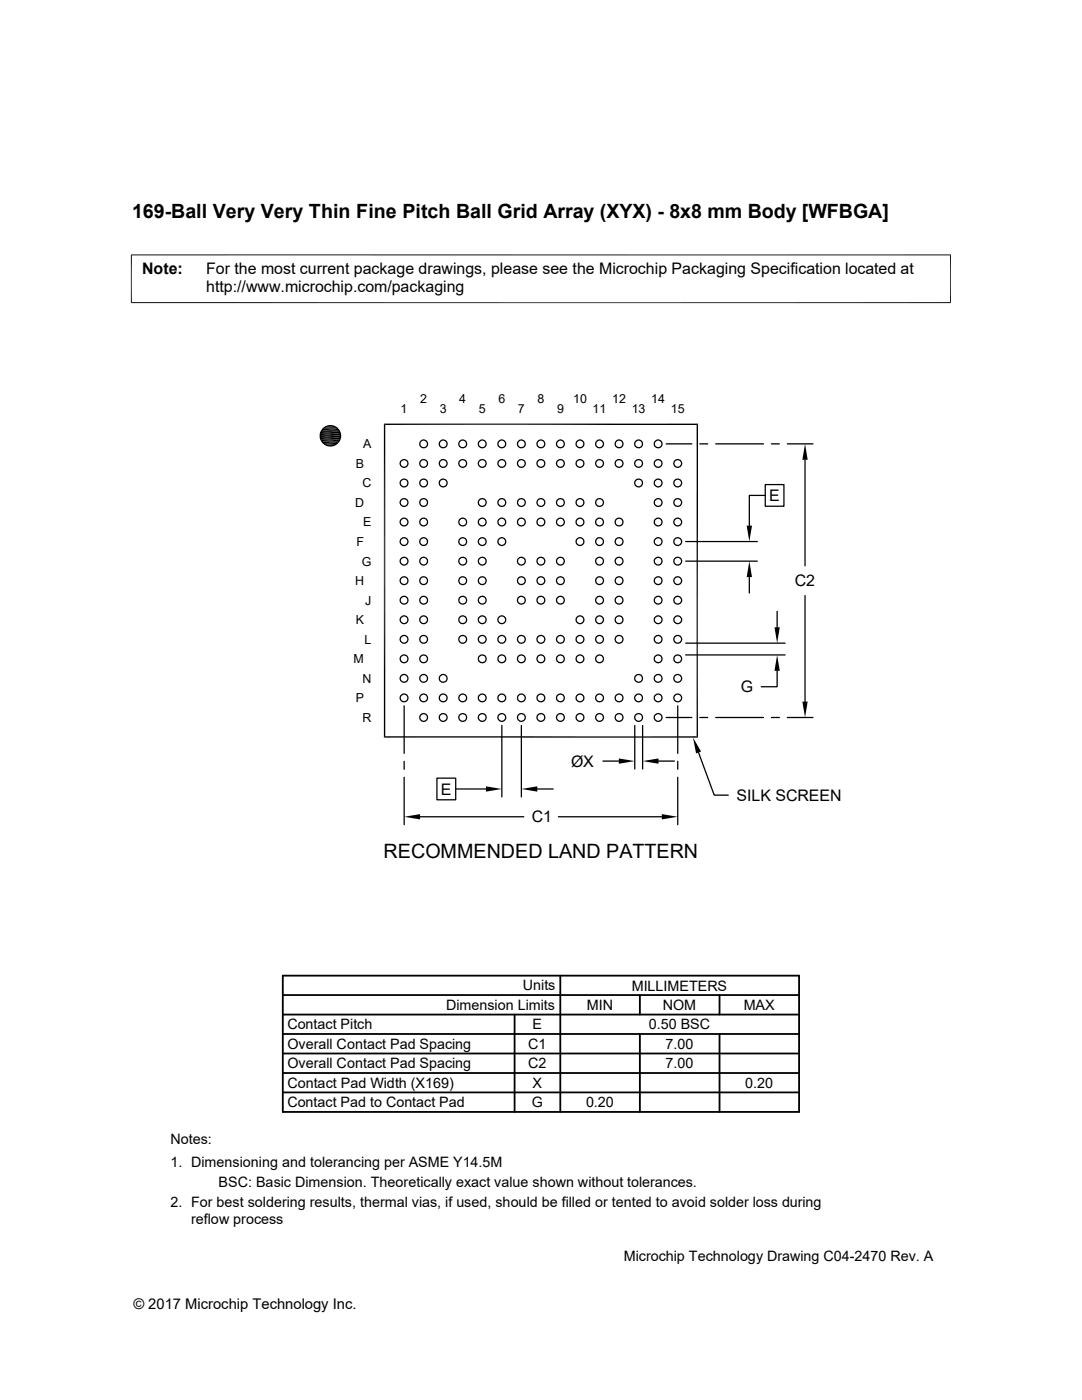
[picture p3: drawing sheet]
<svg xmlns="http://www.w3.org/2000/svg" width="216mm" height="279mm" viewBox="0 0 216 279" stroke-linecap="round" stroke-linejoin="round" font-family="sans-serif">
<g fill="none" stroke="#000" stroke-width=".25">
<path d="M64.5 85.4h2.9M64.5 88.5h2.9M132.9 88.6h5.1M139.6 88.6h1.6M142.8 88.6h9.5M152.7 96.7h3.7v4.3h-3.7zM152.7 98.9h-3.2v6M153.9 88.6h1.6M157.1 88.6h5.1M160.6 91.8v21.1M136.8 112h14.3M136.8 108.1h14.3"/>
<path d="M149.5 115.2v3.1M160.6 118.9v21.1M136.8 130.7h19.9M136.8 128.4h19.9M155.1 133.9v3.2h-3.2M155.1 122v3.2M80.6 140.9v9.4M80.6 151.9v1.6M80.6 155.1v9.5M87.2 155.3h3.7v4.3h-3.7zM90.9 157.5h6.1M100.1 144.8v14.2"/>
<path d="M104 144.8v14.2M107.2 157.5h3.2M120.3 151.9h3.2M126.7 144.8v8.7M128.2 144.8v8.7M131.4 151.9h3.2M132.9 143.2h5.1M135.2 140.9v9.4M135.2 151.9v1.6M135.2 155.1v9.5M139.4 150.2l3.1 8.5h2.8M139.6 143.2h1.6"/>
<path d="M142.8 143.2h9.5M153.9 143.2h1.6M157.1 143.2h5.1M83.8 163h20.7M111.4 163h20.7"/>
<circle cx="65.9" cy="87" r="2.03"/>
<circle cx="80.6" cy="96.4" r=".78"/>
<circle cx="80.6" cy="92.5" r=".77"/>
<circle cx="84.5" cy="88.6" r=".78"/>
<circle cx="84.5" cy="96.4" r=".78"/>
<circle cx="84.5" cy="92.5" r=".77"/>
<circle cx="88.4" cy="92.5" r=".78"/>
<circle cx="88.4" cy="88.6" r=".78"/>
<circle cx="88.4" cy="96.4" r=".78"/>
<circle cx="92.3" cy="88.6" r=".78"/>
<circle cx="92.3" cy="92.5" r=".78"/>
<circle cx="96.2" cy="88.6" r=".78"/>
<circle cx="96.2" cy="92.5" r=".78"/>
<circle cx="100.1" cy="88.6" r=".78"/>
<circle cx="100.1" cy="92.5" r=".77"/>
<circle cx="104" cy="92.5" r=".78"/>
<circle cx="104" cy="88.6" r=".78"/>
<circle cx="107.9" cy="88.6" r=".78"/>
<circle cx="107.9" cy="92.5" r=".78"/>
<circle cx="111.8" cy="88.6" r=".78"/>
<circle cx="111.8" cy="92.5" r=".78"/>
<circle cx="115.7" cy="88.6" r=".78"/>
<circle cx="115.7" cy="92.5" r=".77"/>
<circle cx="119.6" cy="92.5" r=".78"/>
<circle cx="119.6" cy="88.6" r=".78"/>
<circle cx="123.5" cy="88.6" r=".78"/>
<circle cx="123.5" cy="92.5" r=".78"/>
<circle cx="127.4" cy="88.6" r=".78"/>
<circle cx="127.4" cy="96.4" r=".78"/>
<circle cx="127.4" cy="92.5" r=".78"/>
<circle cx="131.3" cy="88.6" r=".78"/>
<circle cx="131.3" cy="96.4" r=".78"/>
<circle cx="131.3" cy="92.5" r=".77"/>
<circle cx="135.2" cy="96.4" r=".78"/>
<circle cx="135.2" cy="92.5" r=".78"/>
<circle cx="80.6" cy="100.3" r=".78"/>
<circle cx="80.6" cy="115.9" r=".78"/>
<circle cx="80.6" cy="104.2" r=".78"/>
<circle cx="80.6" cy="119.8" r=".78"/>
<circle cx="80.6" cy="112" r=".78"/>
<circle cx="80.6" cy="108.1" r=".77"/>
<circle cx="84.5" cy="100.3" r=".78"/>
<circle cx="84.5" cy="115.9" r=".78"/>
<circle cx="84.5" cy="119.8" r=".78"/>
<circle cx="84.5" cy="104.2" r=".78"/>
<circle cx="84.5" cy="112" r=".78"/>
<circle cx="84.5" cy="108.1" r=".78"/>
<circle cx="92.3" cy="119.8" r=".78"/>
<circle cx="92.3" cy="104.2" r=".78"/>
<circle cx="92.3" cy="115.9" r=".78"/>
<circle cx="92.3" cy="112" r=".78"/>
<circle cx="92.3" cy="108.1" r=".78"/>
<circle cx="96.2" cy="100.3" r=".78"/>
<circle cx="96.2" cy="115.9" r=".78"/>
<circle cx="96.2" cy="119.8" r=".78"/>
<circle cx="96.2" cy="104.2" r=".78"/>
<circle cx="96.2" cy="112" r=".78"/>
<circle cx="96.2" cy="108.1" r=".78"/>
<circle cx="100.1" cy="100.3" r=".78"/>
<circle cx="100.1" cy="104.2" r=".78"/>
<circle cx="100.1" cy="108.1" r=".77"/>
<circle cx="104" cy="115.9" r=".79"/>
<circle cx="104" cy="100.3" r=".79"/>
<circle cx="104" cy="119.8" r=".79"/>
<circle cx="104" cy="104.2" r=".79"/>
<circle cx="104" cy="112" r=".78"/>
<circle cx="107.9" cy="119.8" r=".78"/>
<circle cx="107.9" cy="104.2" r=".78"/>
<circle cx="107.9" cy="115.9" r=".78"/>
<circle cx="107.9" cy="100.3" r=".78"/>
<circle cx="107.9" cy="112" r=".78"/>
<circle cx="111.8" cy="100.3" r=".78"/>
<circle cx="111.8" cy="115.9" r=".78"/>
<circle cx="111.8" cy="119.8" r=".78"/>
<circle cx="111.8" cy="104.2" r=".78"/>
<circle cx="111.8" cy="112" r=".78"/>
<circle cx="115.7" cy="100.3" r=".78"/>
<circle cx="115.7" cy="104.2" r=".78"/>
<circle cx="115.7" cy="108.1" r=".77"/>
<circle cx="119.6" cy="100.3" r=".79"/>
<circle cx="119.6" cy="115.9" r=".79"/>
<circle cx="119.6" cy="104.2" r=".79"/>
<circle cx="119.6" cy="119.8" r=".79"/>
<circle cx="119.6" cy="108.1" r=".78"/>
<circle cx="119.6" cy="112" r=".78"/>
<circle cx="123.5" cy="104.2" r=".78"/>
<circle cx="123.5" cy="119.8" r=".78"/>
<circle cx="123.5" cy="115.9" r=".78"/>
<circle cx="123.5" cy="112" r=".78"/>
<circle cx="123.5" cy="108.1" r=".78"/>
<circle cx="131.3" cy="115.9" r=".78"/>
<circle cx="131.3" cy="100.3" r=".78"/>
<circle cx="131.3" cy="104.2" r=".78"/>
<circle cx="131.3" cy="119.8" r=".78"/>
<circle cx="131.3" cy="112" r=".78"/>
<circle cx="131.3" cy="108.1" r=".77"/>
<circle cx="135.2" cy="100.3" r=".79"/>
<circle cx="135.2" cy="115.9" r=".79"/>
<circle cx="135.2" cy="119.8" r=".79"/>
<circle cx="135.2" cy="104.2" r=".79"/>
<circle cx="135.2" cy="112" r=".78"/>
<circle cx="135.2" cy="108.1" r=".78"/>
<circle cx="80.6" cy="131.5" r=".78"/>
<circle cx="80.6" cy="135.4" r=".78"/>
<circle cx="80.6" cy="127.6" r=".78"/>
<circle cx="80.6" cy="123.7" r=".77"/>
<circle cx="80.6" cy="139.3" r=".77"/>
<circle cx="84.5" cy="131.5" r=".78"/>
<circle cx="84.5" cy="135.4" r=".78"/>
<circle cx="84.5" cy="127.6" r=".78"/>
<circle cx="84.5" cy="123.7" r=".78"/>
<circle cx="84.5" cy="139.3" r=".77"/>
<circle cx="88.4" cy="135.4" r=".79"/>
<circle cx="88.4" cy="139.3" r=".78"/>
<circle cx="92.3" cy="127.6" r=".78"/>
<circle cx="92.3" cy="123.7" r=".78"/>
<circle cx="92.3" cy="139.3" r=".78"/>
<circle cx="96.2" cy="131.5" r=".78"/>
<circle cx="96.2" cy="127.6" r=".78"/>
<circle cx="96.2" cy="123.7" r=".78"/>
<circle cx="96.2" cy="139.3" r=".78"/>
<circle cx="100.1" cy="131.5" r=".78"/>
<circle cx="100.1" cy="127.6" r=".78"/>
<circle cx="100.1" cy="123.7" r=".77"/>
<circle cx="100.1" cy="139.3" r=".77"/>
<circle cx="104" cy="131.5" r=".79"/>
<circle cx="104" cy="139.3" r=".78"/>
<circle cx="104" cy="127.6" r=".78"/>
<circle cx="107.9" cy="131.5" r=".78"/>
<circle cx="107.9" cy="127.6" r=".78"/>
<circle cx="107.9" cy="139.3" r=".78"/>
<circle cx="111.8" cy="131.5" r=".78"/>
<circle cx="111.8" cy="127.6" r=".78"/>
<circle cx="111.8" cy="139.3" r=".78"/>
<circle cx="115.7" cy="131.5" r=".78"/>
<circle cx="115.7" cy="127.6" r=".78"/>
<circle cx="115.7" cy="123.7" r=".77"/>
<circle cx="115.7" cy="139.3" r=".77"/>
<circle cx="119.6" cy="131.5" r=".79"/>
<circle cx="119.6" cy="123.7" r=".78"/>
<circle cx="119.6" cy="139.3" r=".78"/>
<circle cx="119.6" cy="127.6" r=".78"/>
<circle cx="123.5" cy="127.6" r=".78"/>
<circle cx="123.5" cy="123.7" r=".78"/>
<circle cx="123.5" cy="139.3" r=".78"/>
<circle cx="127.4" cy="135.4" r=".78"/>
<circle cx="127.4" cy="139.3" r=".78"/>
<circle cx="131.3" cy="131.5" r=".78"/>
<circle cx="131.3" cy="135.4" r=".78"/>
<circle cx="131.3" cy="127.6" r=".78"/>
<circle cx="131.3" cy="123.7" r=".77"/>
<circle cx="131.3" cy="139.3" r=".77"/>
<circle cx="135.2" cy="131.5" r=".79"/>
<circle cx="135.2" cy="135.4" r=".79"/>
<circle cx="135.2" cy="127.6" r=".78"/>
<circle cx="135.2" cy="123.7" r=".78"/>
<circle cx="135.2" cy="139.3" r=".78"/>
<circle cx="84.5" cy="143.2" r=".77"/>
<circle cx="88.4" cy="143.2" r=".78"/>
<circle cx="92.3" cy="143.2" r=".78"/>
<circle cx="96.2" cy="143.2" r=".77"/>
<circle cx="100.1" cy="143.2" r=".77"/>
<circle cx="104" cy="143.2" r=".78"/>
<circle cx="107.9" cy="143.2" r=".78"/>
<circle cx="111.8" cy="143.2" r=".77"/>
<circle cx="115.7" cy="143.2" r=".77"/>
<circle cx="119.6" cy="143.2" r=".78"/>
<circle cx="123.5" cy="143.2" r=".78"/>
<circle cx="127.4" cy="143.2" r=".77"/>
<circle cx="131.3" cy="143.2" r=".77"/>
</g>
<path d="M26.1 50.9h163.7M26.2 50.8v9.7M189.7 50.8v9.7M26.1 60.4h163.7M64.8 85.2h2.3M64.8 88.8h2.3" fill="none" stroke="#000" stroke-width=".2"/>
<g fill="#000">
<path d="M64.8 88.7l1.9 .2h-1.5zM65.2 85.1h1.5l.4 .2zM65.2 88.9l1.1 .1zM65.2 88.9h1.5l-.4 .1zM65.2 85.1l.3-.1 1.2 .1zM65.5 85l1.2 .1zM65.5 89h.8zM65.5 85h.8zM160.6 88.6l.6 3.2h-1.1zM149.5 112l.6 3.2h-1.1zM149 104.9h1.1l-.6 3.2zM154.5 125.2h1.1l-.5 3.2z"/>
<path d="M155.1 130.7l.5 3.2h-1.1zM97 156.9l3.1 .6-3.1 .5zM104 157.5l3.2-.6v1.1zM123.5 151.4l3.2 .5-3.2 .5zM128.2 151.9l3.2-.5v1zM138.3 147.2l1.6 2.8-1 .4zM160.1 140h1.1l-.6 3.2zM80.6 163l3.2-.5v1zM132.1 162.5l3.1 .5-3.1 .5z"/>
</g>
<path d="M64.2 88.3h3.4M64.2 85.7h3.4" fill="none" stroke="#000" stroke-width=".32"/>
<path d="M64.1 87.9h3.7M64.1 86h3.7" fill="none" stroke="#000" stroke-width=".34"/>
<path d="M63.9 87.6h4M63.9 86.4h4" fill="none" stroke="#000" stroke-width=".38"/>
<path d="M63.9 86.8h4.1M63.9 87.2h4.1" fill="none" stroke="#000" stroke-width=".4"/>
<path d="M76.7 84.5v62.7M139.1 84.5v62.7M139.3 84.7h-62.7M139.3 147.1h-62.7" fill="none" stroke="#000" stroke-width=".28"/>
<g fill="none" stroke="#000" stroke-width=".36">
<path d="M56.4 198.6h103M56.4 194.7h103v27.2h-103zM111.8 194.7v27.2M127.7 198.6v3.9M143.6 198.6v3.9M56.4 202.5h103M56.4 206.4h103M56.4 214.1h103M56.4 210.2h103M56.4 218h103M102.7 202.5v19.4M127.7 206.4v15.5"/>
<path d="M143.6 206.4v15.5"/>
</g>
<g font-size="3.9">
<text x="26.4" y="43.5">169-Ball Very Very Thin Fine Pitch Ball Grid Array (XYX) - 8x8 mm Body [WFBGA]</text>
<text x="76.5" y="171.1">RECOMMENDED LAND PATTERN</text>
</g>
<g font-size="3.2">
<text x="28.4" y="54.6">Note:</text>
<text x="41.1" y="54.6">For the most current package drawings, please see the Microchip Packaging Specification located at</text>
<text x="41.1" y="58.3">http://www.microchip.com/packaging</text>
<text x="153.5" y="100">E</text>
<text x="158.6" y="117">C2</text>
<text x="147.8" y="138.2">G</text>
<text x="113.9" y="153">ØX</text>
<text x="87.9" y="158.6">E</text>
<text x="147" y="159.9">SILK SCREEN</text>
<text x="106.1" y="164.1">C1</text>
</g>
<g font-size="2.9">
<text x="104.3" y="197.7">Units</text>
<text x="126" y="197.7">MILLIMETERS</text>
<text x="89" y="201.6">Dimension Limits</text>
<text x="117.1" y="201.6">MIN</text>
<text x="132.3" y="201.6">NOM</text>
<text x="148.4" y="201.6">MAX</text>
<text x="57.3" y="209.3">Overall Contact Pad Spacing</text>
<text x="57.3" y="205.4">Contact Pitch</text>
<text x="105.4" y="209.3">C1</text>
<text x="106.3" y="205.4">E</text>
<text x="129.5" y="205.4">0.50 BSC</text>
<text x="132.8" y="209.3">7.00</text>
<text x="57.3" y="213.2">Overall Contact Pad Spacing</text>
<text x="105.4" y="213.2">C2</text>
<text x="132.8" y="213.2">7.00</text>
<text x="57.3" y="217.1">Contact Pad Width (X169)</text>
<text x="57.3" y="221">Contact Pad to Contact Pad</text>
<text x="106.1" y="221">G</text>
<text x="106.3" y="217.1">X</text>
<text x="116.9" y="221">0.20</text>
<text x="148.7" y="217.1">0.20</text>
<text x="34" y="232.9">1. Dimensioning and tolerancing per ASME Y14.5M</text>
<text x="34" y="228.3">Notes:</text>
<text x="43.6" y="236.9">BSC: Basic Dimension. Theoretically exact value shown without tolerances.</text>
<text x="34" y="241">2. For best soldering results, thermal vias, if used, should be filled or tented to avoid solder loss during</text>
<text x="38.1" y="244.3">reflow process</text>
<text x="124.5" y="251.7">Microchip Technology Drawing C04-2470 Rev. A</text>
<text x="26.6" y="261.3">© 2017 Microchip Technology Inc.</text>
</g>
<g font-size="2.5">
<text x="79.9" y="82.5">1</text>
<text x="83.8" y="80.5">2</text>
<text x="87.8" y="82.5">3</text>
<text x="91.7" y="80.5">4</text>
<text x="95.5" y="82.5">5</text>
<text x="99.4" y="80.5">6</text>
<text x="103.4" y="82.5">7</text>
<text x="107.3" y="80.5">8</text>
<text x="111.1" y="82.5">9</text>
<text x="114.4" y="80.5">10</text>
<text x="118.3" y="82.5">11</text>
<text x="122.2" y="80.5">12</text>
<text x="126" y="82.5">13</text>
<text x="130" y="80.5">14</text>
<text x="133.9" y="82.5">15</text>
<text x="72.5" y="89.5">A</text>
<text x="71" y="93.4">B</text>
<text x="70.8" y="101.2">D</text>
<text x="72.3" y="97.3">C</text>
<text x="72.5" y="105.1">E</text>
<text x="71.1" y="109">F</text>
<text x="72.2" y="112.9">G</text>
<text x="70.8" y="116.8">H</text>
<text x="71" y="124.6">K</text>
<text x="72.9" y="120.7">J</text>
<text x="72.7" y="128.5">L</text>
<text x="70.6" y="132.4">M</text>
<text x="72.3" y="136.3">N</text>
<text x="71" y="140.2">P</text>
<text x="72.3" y="144.1">R</text>
</g>
</svg>
